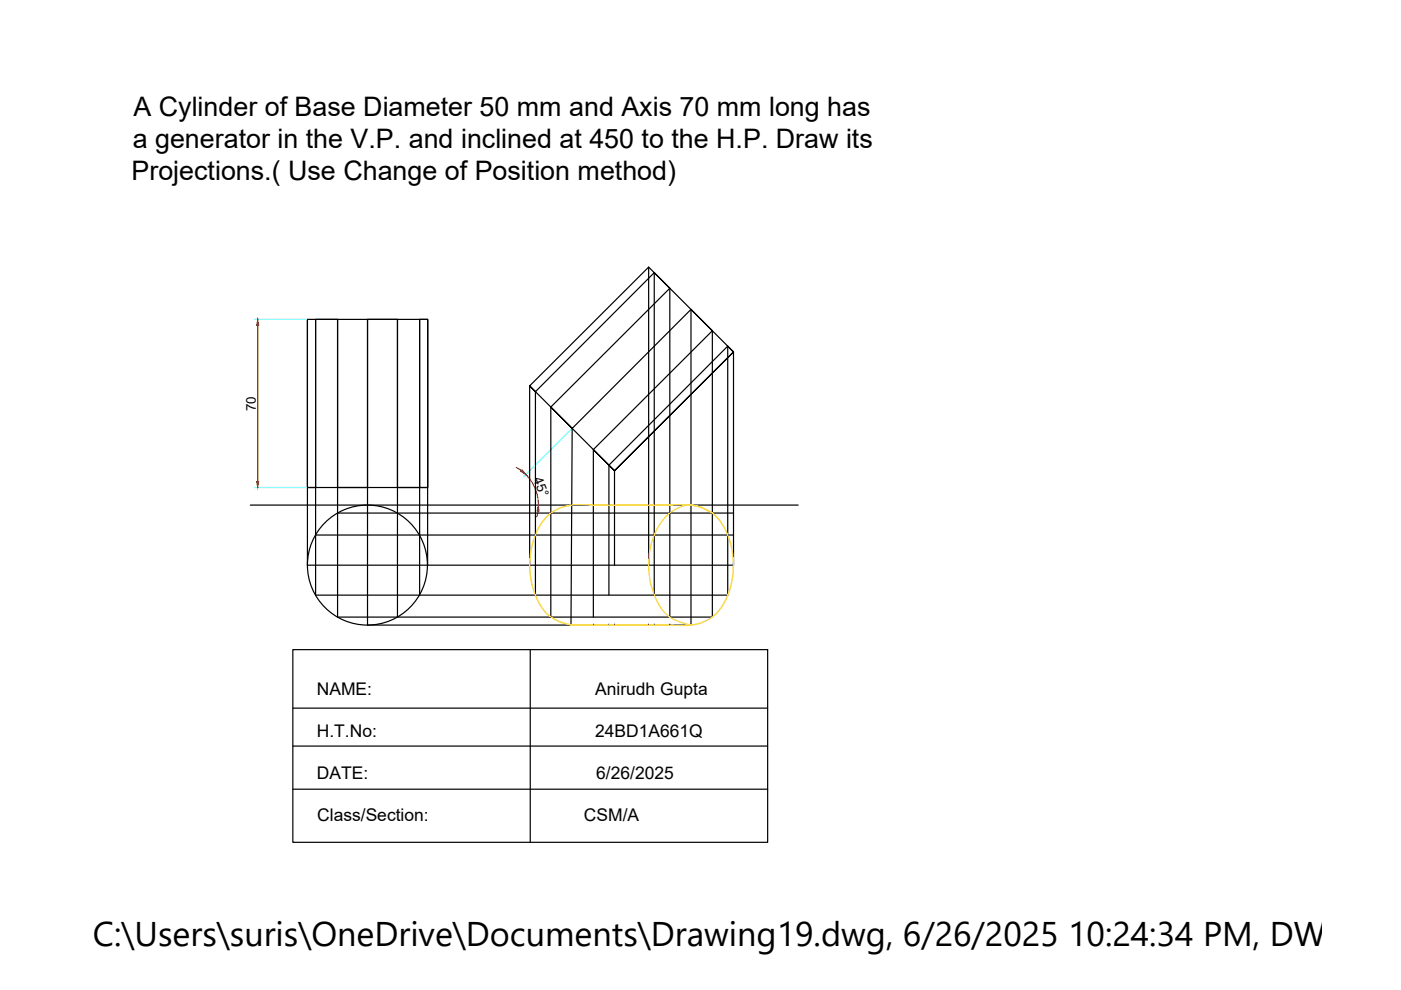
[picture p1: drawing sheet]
<svg xmlns="http://www.w3.org/2000/svg" width="297mm" height="210mm" viewBox="0 0 297 210" stroke-linecap="round" stroke-linejoin="round" font-family="sans-serif">
<!-- layer: 0 -->
<g fill="none" stroke="#000" stroke-width=".25">
<path d="M137.5 56.6v63.2M138.7 57.8v68.4M65.2 67.7v52.1h90.3v-45.2M66.9 67.7v58.5h87.4v-52.8M71.6 67.7v63.1h79.4v-60.7M84.3 67.7v63.1M89 67.7v58.5M90.7 67.7v52.1M142 61.1v69.7M146.5 65.6v66.9h-68.6v-64.8M113.5 83v43.2M116.8 86.3v44.5"/>
<path d="M121.3 90.8l-.2 41.7M125.8 95.3v35.5M130.3 99.8v20M53.1 107.1h116.1M65.2 103.4v-35.7h25.5v35.7h-25.5h1.7v-35.7h4.7v35.7h6.3v-35.7h6.4v35.7h4.7v-35.7h1.7v35.7h-1.7M66.9 113.4h88.6M71.6 108.8h83.9M112.3 119.8v-38l25.2-25.2 18 18-25.2 25.2-18-18 1.2 1.2 25.2-25.2 3.3 3.3-25.2 25.2 4.5 4.5 25.2-25.2 4.5 4.5-25.2 25.2 3.3 3.3 25.2-25.2 1.2 1.2-25.2 25.2-1.2-1.2v27.6M62.1 137.7h100.7v40.9h-100.7zM112.4 137.7v40.9M62.1 150.1h100.7M62.1 158.2h100.7"/>
<path d="M62.1 167.3h100.7"/>
<circle cx="77.9" cy="119.8" r="12.7"/>
</g>
<g fill="none" stroke="#000" stroke-width=".21">
<path d="M65.2 119.8h.1M66.9 113.4h.1M71.6 108.8h.1M77.9 107.1h.1M84.3 108.8h.1M89 113.4h.1M90.7 119.8h.1M66.9 126.2h.1M71.6 130.8h.1M77.9 132.5h.1M84.3 130.8h.1M89 126.2h.1"/>
<path d="M125.8 132.5h.1M129.1 132.5h.1M130.3 132.5h.1M137.5 132.5h.1M138.7 132.5h.1M142 132.5h.1M146.5 132.5h.1"/>
</g>
<path d="M54 67.7h10.9M121.1 91l-10.1 10.1M54 103.4h10.9" fill="none" stroke="#0ff" stroke-width=".25"/>
<path d="M54.6 69v33.1M109.5 99.1l1 .7M111.5 100.6a9.1 9.1 0 0 1 2.7 6.5M114.1 108.3l-.3 1.3" fill="none" stroke="#f00" stroke-width=".25"/>
<g fill="#f00" stroke="#f00" stroke-width=".21">
<path d="M114.2 107.1l.1 1.3-.4-.1z"/>
<path d="M110.4 99.9l.3-.3 .8 1z"/>
<path d="M54.6 67.7l.2 1.3h-.4z"/>
<path d="M54.4 102.1h.4l-.2 1.3z"/>
</g>
<path d="M115.9 109.6a9.2 9.2 0 0 1 6.8-2.6h20.3a10.9 10.9 0 0 1 8.8 2.4 16.2 16.2 0 0 1 3.1 14.9 11.5 11.5 0 0 1-4.4 6.9 11.5 11.5 0 0 1-7.3 1.4l-22.1-.1a8.9 8.9 0 0 1-7.5-6.2 16.8 16.8 0 0 1 1.7-16z" fill="none" stroke="#f8d731" stroke-width=".3"/>
<path d="M151 108.8l-1.1-.6a6.3 6.3 0 0 0-8 .6 15.1 15.1 0 0 0-4.2 13.4 14 14 0 0 0 3.8 8.3l.5 .3a10.9 10.9 0 0 0 4.5 1.7" fill="none" stroke="#f8d731" stroke-width=".25"/>
<text font-size="7.3" x="19.7" y="200.6">C:\Users\suris\OneDrive\Documents\Drawing19.dwg, 6/26/2025 10:24:34 PM, DWG To</text>
<g font-size="5.7">
<text x="28.3" y="24.5">A Cylinder of Base Diameter 50 mm and Axis 70 mm long has</text>
<text x="28.1" y="31.3">a generator in the V.P. and inclined at 450 to the H.P. Draw its</text>
<text x="27.9" y="38.2">Projections.( Use Change of Position method)</text>
</g>
<g font-size="3.7">
<text x="67.2" y="147.4">NAME:</text>
<text x="126.2" y="147.4">Anirudh Gupta</text>
<text x="67.2" y="156.3">H.T.No:</text>
<text x="126.2" y="156.3">24BD1A661Q</text>
<text x="67.2" y="165.2">DATE:</text>
<text x="126.4" y="165.2">6/26/2025</text>
<text x="67.3" y="174">Class/Section:</text>
<text x="123.8" y="174">CSM/A</text>
</g>
<g font-size="2.8">
<text x="54.3" y="87.2" transform="rotate(-90 54.3 87.2)">70</text>
<text x="113" y="101.5" transform="rotate(68 113 101.5)">45°</text>
</g>
</svg>
